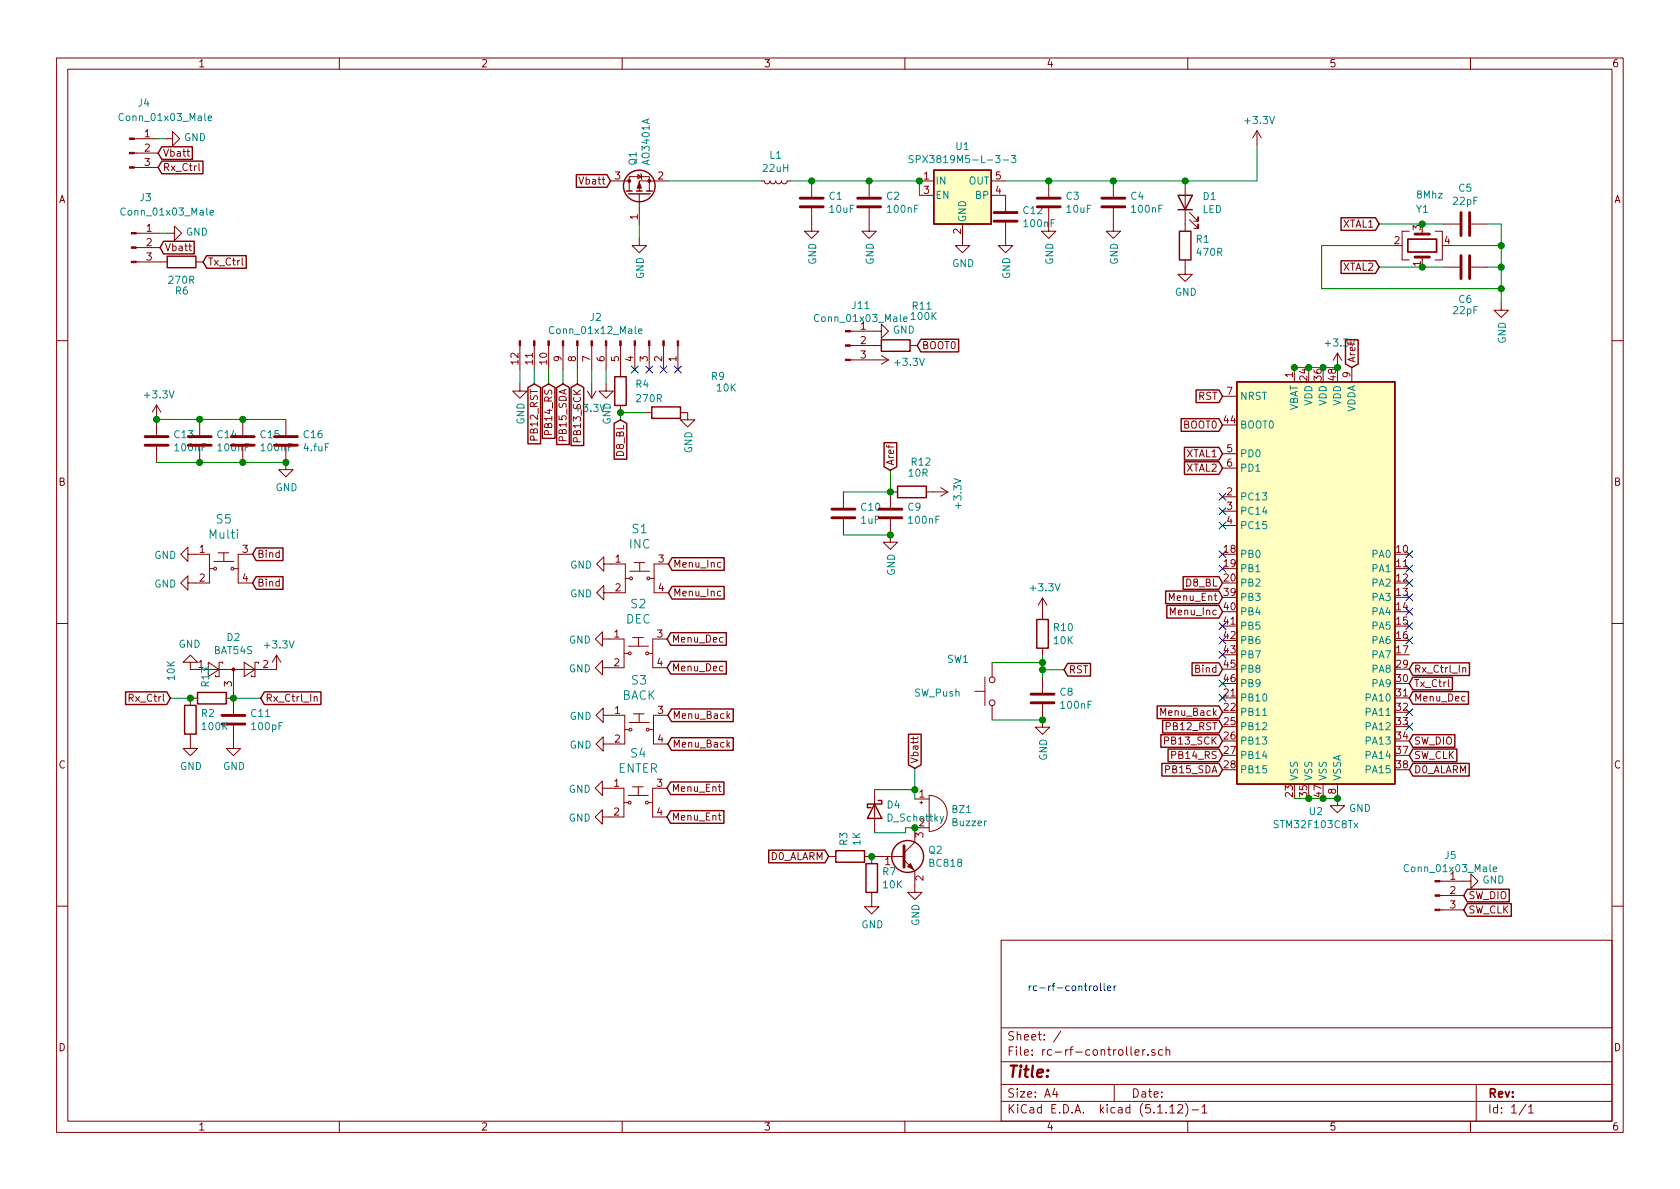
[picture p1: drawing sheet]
EESchema Schematic File Version 4
EELAYER 30 0
EELAYER END
$Descr A4 11693 8268
encoding utf-8
Sheet 1 1
Title ""
Date ""
Rev ""
Comp ""
Comment1 ""
Comment2 ""
Comment3 ""
Comment4 ""
$EndDescr
Text GLabel 9810 5349 2    50   Input ~ 0
D0_ALARM
Text GLabel 8510 5149 0    50   Input ~ 0
PB13_SCK
Text GLabel 8510 5349 0    50   Input ~ 0
PB15_SDA
$Comp
L Device:C C2
U 1 1
P 6050 1400
F 0 "C2" H 6165 1446 50  0000 L CNN
F 1 "100nF" H 6165 1355 50  0000 L CNN
F 2 "Capacitor_SMD:C_0603_1608Metric" H 6088 1250 50  0001 C CNN
F 3 "~" H 6050 1400 50  0001 C CNN
	1    6050 1400
	1    0    0    -1  
$EndComp
$Comp
L Device:C C4
U 1 1
P 7750 1400
F 0 "C4" H 7865 1446 50  0000 L CNN
F 1 "100nF" H 7865 1355 50  0000 L CNN
F 2 "Capacitor_SMD:C_0603_1608Metric" H 7788 1250 50  0001 C CNN
F 3 "~" H 7750 1400 50  0001 C CNN
	1    7750 1400
	1    0    0    -1  
$EndComp
$Comp
L Device:C C3
U 1 1
P 7300 1400
F 0 "C3" H 7415 1446 50  0000 L CNN
F 1 "10uF" H 7415 1355 50  0000 L CNN
F 2 "Capacitor_SMD:C_0805_2012Metric" H 7338 1250 50  0001 C CNN
F 3 "~" H 7300 1400 50  0001 C CNN
	1    7300 1400
	1    0    0    -1  
$EndComp
$Comp
L Device:C C1
U 1 1
P 5650 1400
F 0 "C1" H 5765 1446 50  0000 L CNN
F 1 "10uF" H 5765 1355 50  0000 L CNN
F 2 "Capacitor_SMD:C_0805_2012Metric" H 5688 1250 50  0001 C CNN
F 3 "~" H 5650 1400 50  0001 C CNN
	1    5650 1400
	1    0    0    -1  
$EndComp
Wire Wire Line
	7000 1250 7300 1250
Connection ~ 7300 1250
Wire Wire Line
	7300 1250 7750 1250
$Comp
L power:GND #PWR05
U 1 1
P 5650 1550
F 0 "#PWR05" H 5650 1300 50  0001 C CNN
F 1 "GND" V 5655 1422 50  0000 R CNN
F 2 "" H 5650 1550 50  0001 C CNN
F 3 "" H 5650 1550 50  0001 C CNN
	1    5650 1550
	1    0    0    -1  
$EndComp
$Comp
L power:GND #PWR06
U 1 1
P 6050 1550
F 0 "#PWR06" H 6050 1300 50  0001 C CNN
F 1 "GND" V 6055 1422 50  0000 R CNN
F 2 "" H 6050 1550 50  0001 C CNN
F 3 "" H 6050 1550 50  0001 C CNN
	1    6050 1550
	1    0    0    -1  
$EndComp
$Comp
L power:GND #PWR08
U 1 1
P 7300 1550
F 0 "#PWR08" H 7300 1300 50  0001 C CNN
F 1 "GND" V 7305 1422 50  0000 R CNN
F 2 "" H 7300 1550 50  0001 C CNN
F 3 "" H 7300 1550 50  0001 C CNN
	1    7300 1550
	1    0    0    -1  
$EndComp
$Comp
L power:GND #PWR09
U 1 1
P 7750 1550
F 0 "#PWR09" H 7750 1300 50  0001 C CNN
F 1 "GND" V 7755 1422 50  0000 R CNN
F 2 "" H 7750 1550 50  0001 C CNN
F 3 "" H 7750 1550 50  0001 C CNN
	1    7750 1550
	1    0    0    -1  
$EndComp
Connection ~ 7750 1250
$Comp
L Device:LED D1
U 1 1
P 8250 1400
F 0 "D1" V 8289 1282 50  0000 R CNN
F 1 "LED" V 8198 1282 50  0000 R CNN
F 2 "LED_SMD:LED_0603_1608Metric" H 8250 1400 50  0001 C CNN
F 3 "~" H 8250 1400 50  0001 C CNN
	1    8250 1400
	0    -1   -1   0   
$EndComp
$Comp
L Device:R R1
U 1 1
P 8250 1700
F 0 "R1" H 8320 1746 50  0000 L CNN
F 1 "470R" H 8320 1655 50  0000 L CNN
F 2 "Resistor_SMD:R_0603_1608Metric" V 8180 1700 50  0001 C CNN
F 3 "~" H 8250 1700 50  0001 C CNN
	1    8250 1700
	1    0    0    -1  
$EndComp
$Comp
L power:GND #PWR011
U 1 1
P 8250 1850
F 0 "#PWR011" H 8250 1600 50  0001 C CNN
F 1 "GND" H 8255 1677 50  0000 C CNN
F 2 "" H 8250 1850 50  0001 C CNN
F 3 "" H 8250 1850 50  0001 C CNN
	1    8250 1850
	1    0    0    -1  
$EndComp
$Comp
L Device:R R10
U 1 1
P 7257 4403
F 0 "R10" H 7327 4449 50  0000 L CNN
F 1 "10K" H 7327 4358 50  0000 L CNN
F 2 "Resistor_SMD:R_0603_1608Metric" V 7187 4403 50  0001 C CNN
F 3 "~" H 7257 4403 50  0001 C CNN
	1    7257 4403
	1    0    0    -1  
$EndComp
Text GLabel 8510 3149 0    50   Input ~ 0
XTAL1
Text GLabel 8510 3249 0    50   Input ~ 0
XTAL2
$Comp
L Device:C C5
U 1 1
P 10200 1550
F 0 "C5" V 9948 1550 50  0000 C CNN
F 1 "22pF" V 10039 1550 50  0000 C CNN
F 2 "Capacitor_SMD:C_0603_1608Metric" H 10238 1400 50  0001 C CNN
F 3 "~" H 10200 1550 50  0001 C CNN
	1    10200 1550
	0    1    1    0   
$EndComp
$Comp
L Device:C C6
U 1 1
P 10200 1850
F 0 "C6" V 10450 1850 50  0000 C BNN
F 1 "22pF" V 10500 1850 50  0000 C CNN
F 2 "Capacitor_SMD:C_0603_1608Metric" H 10238 1700 50  0001 C CNN
F 3 "~" H 10200 1850 50  0001 C CNN
	1    10200 1850
	0    1    1    0   
$EndComp
Wire Wire Line
	10450 1550 10450 1700
$Comp
L power:GND #PWR012
U 1 1
P 10450 2100
F 0 "#PWR012" H 10450 1850 50  0001 C CNN
F 1 "GND" V 10455 1972 50  0000 R CNN
F 2 "" H 10450 2100 50  0001 C CNN
F 3 "" H 10450 2100 50  0001 C CNN
	1    10450 2100
	1    0    0    -1  
$EndComp
Wire Wire Line
	10350 1550 10450 1550
Wire Wire Line
	10350 1850 10450 1850
Text GLabel 9600 1550 0    50   Input ~ 0
XTAL1
Text GLabel 9600 1850 0    50   Input ~ 0
XTAL2
Text Notes 7150 6900 0    50   ~ 0
rc-rf-controller
Text GLabel 8510 5049 0    50   Input ~ 0
PB12_RST
$Comp
L power:GND #PWR063
U 1 1
P 10189 6125
F 0 "#PWR063" H 10189 5875 50  0001 C CNN
F 1 "GND" V 10194 5997 50  0000 R CNN
F 2 "" H 10189 6125 50  0001 C CNN
F 3 "" H 10189 6125 50  0001 C CNN
	1    10189 6125
	0    -1   -1   0   
$EndComp
Text GLabel 8510 5249 0    50   Input ~ 0
PB14_RS
Wire Wire Line
	7750 1250 8250 1250
Connection ~ 8250 1250
Wire Wire Line
	8250 1250 8750 1250
$Comp
L power:GND #PWR010
U 1 1
P 4450 1650
F 0 "#PWR010" H 4450 1400 50  0001 C CNN
F 1 "GND" V 4455 1522 50  0000 R CNN
F 2 "" H 4450 1650 50  0001 C CNN
F 3 "" H 4450 1650 50  0001 C CNN
	1    4450 1650
	1    0    0    -1  
$EndComp
Wire Wire Line
	8750 1000 8750 1250
$Comp
L Transistor_FET:IRLML5203 Q1
U 1 1
P 4450 1350
F 0 "Q1" H 4654 1396 50  0000 L CNN
F 1 "AO3401A" H 4654 1305 50  0000 L CNN
F 2 "Package_TO_SOT_SMD:SOT-23" H 4650 1275 50  0001 L CIN
F 3 "https://www.infineon.com/dgdl/irlml5203pbf.pdf?fileId=5546d462533600a40153566868da261d" H 4450 1350 50  0001 L CNN
	1    4450 1350
	0    -1   -1   0   
$EndComp
$Comp
L Device:C C9
U 1 1
P 6198 3565
F 0 "C9" H 6313 3611 50  0000 L CNN
F 1 "100nF" H 6313 3520 50  0000 L CNN
F 2 "Capacitor_SMD:C_0603_1608Metric" H 6236 3415 50  0001 C CNN
F 3 "~" H 6198 3565 50  0001 C CNN
	1    6198 3565
	1    0    0    -1  
$EndComp
$Comp
L power:GND #PWR062
U 1 1
P 6198 3715
F 0 "#PWR062" H 6198 3465 50  0001 C CNN
F 1 "GND" V 6203 3587 50  0000 R CNN
F 2 "" H 6198 3715 50  0001 C CNN
F 3 "" H 6198 3715 50  0001 C CNN
	1    6198 3715
	1    0    0    -1  
$EndComp
Text GLabel 6198 3265 1    50   Input ~ 0
Aref
$Comp
L Device:Buzzer BZ1
U 1 1
P 6468 5653
F 0 "BZ1" H 6620 5682 50  0000 L CNN
F 1 "Buzzer" H 6620 5591 50  0000 L CNN
F 2 "OLED B:CUI_CSS-0578-SMT" V 6443 5753 50  0001 C CNN
F 3 "~" V 6443 5753 50  0001 C CNN
	1    6468 5653
	1    0    0    -1  
$EndComp
$Comp
L power:GND #PWR051
U 1 1
P 6368 6153
F 0 "#PWR051" H 6368 5903 50  0001 C CNN
F 1 "GND" V 6373 6025 50  0000 R CNN
F 2 "" H 6368 6153 50  0001 C CNN
F 3 "" H 6368 6153 50  0001 C CNN
	1    6368 6153
	1    0    0    -1  
$EndComp
Text GLabel 5768 5953 0    50   Input ~ 0
D0_ALARM
$Comp
L power:GND #PWR013
U 1 1
P 1164 1614
F 0 "#PWR013" H 1164 1364 50  0001 C CNN
F 1 "GND" V 1169 1486 50  0000 R CNN
F 2 "" H 1164 1614 50  0001 C CNN
F 3 "" H 1164 1614 50  0001 C CNN
	1    1164 1614
	0    -1   -1   0   
$EndComp
$Comp
L Connector:Conn_01x03_Male J3
U 1 1
P 914 1714
F 0 "J3" H 1014 2064 50  0000 C CNN
F 1 "Conn_01x03_Male" H 1164 1964 50  0000 C CNN
F 2 "Connector_PinHeader_2.54mm:PinHeader_1x03_P2.54mm_Vertical" H 914 1714 50  0001 C CNN
F 3 "~" H 914 1714 50  0001 C CNN
	1    914  1714
	1    0    0    -1  
$EndComp
Wire Wire Line
	1164 1614 1114 1614
Wire Wire Line
	4450 1550 4450 1650
Text GLabel 4250 1250 0    50   Input ~ 0
Vbatt
Wire Wire Line
	9600 1550 9900 1550
Wire Wire Line
	9600 1850 9900 1850
$Comp
L Device:Crystal_GND24 Y1
U 1 1
P 9900 1700
F 0 "Y1" V 10150 1650 50  0000 L CNN
F 1 "8Mhz" V 10250 1550 50  0000 L CNN
F 2 "Crystal:Crystal_SMD_3225-4Pin_3.2x2.5mm" H 9900 1700 50  0001 C CNN
F 3 "~" H 9900 1700 50  0001 C CNN
	1    9900 1700
	0    -1   -1   0   
$EndComp
Connection ~ 9900 1550
Wire Wire Line
	9900 1550 10050 1550
Connection ~ 9900 1850
Wire Wire Line
	9900 1850 10050 1850
Wire Wire Line
	10100 1700 10450 1700
Connection ~ 10450 1700
Wire Wire Line
	10450 1700 10450 1850
Wire Wire Line
	10450 1850 10450 2000
Connection ~ 10450 1850
Wire Wire Line
	9700 1700 9200 1700
Wire Wire Line
	9200 1700 9200 2000
Wire Wire Line
	9200 2000 10450 2000
Connection ~ 10450 2000
Wire Wire Line
	10450 2000 10450 2100
$Comp
L rc-rf-controller-parts:SW_Tactile_1825910-6 S1
U 1 1
P 4453 4017
F 0 "S1" H 4453 4364 60  0000 C CNN
F 1 "INC" H 4453 4258 60  0000 C CNN
F 2 "1825910-7:SW_1825910-7" H 4653 4217 60  0001 L CNN
F 3 "https://www.te.com/commerce/DocumentDelivery/DDEController?Action=srchrtrv&DocNm=1825910&DocType=Customer+Drawing&DocLang=English" H 4653 4317 60  0001 L CNN
F 4 "450-1650-ND" H 4653 4417 60  0001 L CNN "Digi-Key_PN"
F 5 "1825910-6" H 4653 4517 60  0001 L CNN "MPN"
F 6 "Switches" H 4653 4617 60  0001 L CNN "Category"
F 7 "Tactile Switches" H 4653 4717 60  0001 L CNN "Family"
F 8 "https://www.te.com/commerce/DocumentDelivery/DDEController?Action=srchrtrv&DocNm=1825910&DocType=Customer+Drawing&DocLang=English" H 4653 4817 60  0001 L CNN "DK_Datasheet_Link"
F 9 "/product-detail/en/te-connectivity-alcoswitch-switches/1825910-6/450-1650-ND/1632536" H 4653 4917 60  0001 L CNN "DK_Detail_Page"
F 10 "SWITCH TACTILE SPST-NO 0.05A 24V" H 4653 5017 60  0001 L CNN "Description"
F 11 "TE Connectivity ALCOSWITCH Switches" H 4653 5117 60  0001 L CNN "Manufacturer"
F 12 "Active" H 4653 5217 60  0001 L CNN "Status"
	1    4453 4017
	1    0    0    -1  
$EndComp
$Comp
L rc-rf-controller-parts:SW_Tactile_1825910-6 S2
U 1 1
P 4444 4539
F 0 "S2" H 4444 4886 60  0000 C CNN
F 1 "DEC" H 4444 4780 60  0000 C CNN
F 2 "1825910-7:SW_1825910-7" H 4644 4739 60  0001 L CNN
F 3 "https://www.te.com/commerce/DocumentDelivery/DDEController?Action=srchrtrv&DocNm=1825910&DocType=Customer+Drawing&DocLang=English" H 4644 4839 60  0001 L CNN
F 4 "450-1650-ND" H 4644 4939 60  0001 L CNN "Digi-Key_PN"
F 5 "1825910-6" H 4644 5039 60  0001 L CNN "MPN"
F 6 "Switches" H 4644 5139 60  0001 L CNN "Category"
F 7 "Tactile Switches" H 4644 5239 60  0001 L CNN "Family"
F 8 "https://www.te.com/commerce/DocumentDelivery/DDEController?Action=srchrtrv&DocNm=1825910&DocType=Customer+Drawing&DocLang=English" H 4644 5339 60  0001 L CNN "DK_Datasheet_Link"
F 9 "/product-detail/en/te-connectivity-alcoswitch-switches/1825910-6/450-1650-ND/1632536" H 4644 5439 60  0001 L CNN "DK_Detail_Page"
F 10 "SWITCH TACTILE SPST-NO 0.05A 24V" H 4644 5539 60  0001 L CNN "Description"
F 11 "TE Connectivity ALCOSWITCH Switches" H 4644 5639 60  0001 L CNN "Manufacturer"
F 12 "Active" H 4644 5739 60  0001 L CNN "Status"
	1    4444 4539
	1    0    0    -1  
$EndComp
$Comp
L rc-rf-controller-parts:SW_Tactile_1825910-6 S3
U 1 1
P 4449 5070
F 0 "S3" H 4449 5417 60  0000 C CNN
F 1 "BACK" H 4449 5311 60  0000 C CNN
F 2 "1825910-7:SW_1825910-7" H 4649 5270 60  0001 L CNN
F 3 "https://www.te.com/commerce/DocumentDelivery/DDEController?Action=srchrtrv&DocNm=1825910&DocType=Customer+Drawing&DocLang=English" H 4649 5370 60  0001 L CNN
F 4 "450-1650-ND" H 4649 5470 60  0001 L CNN "Digi-Key_PN"
F 5 "1825910-6" H 4649 5570 60  0001 L CNN "MPN"
F 6 "Switches" H 4649 5670 60  0001 L CNN "Category"
F 7 "Tactile Switches" H 4649 5770 60  0001 L CNN "Family"
F 8 "https://www.te.com/commerce/DocumentDelivery/DDEController?Action=srchrtrv&DocNm=1825910&DocType=Customer+Drawing&DocLang=English" H 4649 5870 60  0001 L CNN "DK_Datasheet_Link"
F 9 "/product-detail/en/te-connectivity-alcoswitch-switches/1825910-6/450-1650-ND/1632536" H 4649 5970 60  0001 L CNN "DK_Detail_Page"
F 10 "SWITCH TACTILE SPST-NO 0.05A 24V" H 4649 6070 60  0001 L CNN "Description"
F 11 "TE Connectivity ALCOSWITCH Switches" H 4649 6170 60  0001 L CNN "Manufacturer"
F 12 "Active" H 4649 6270 60  0001 L CNN "Status"
	1    4449 5070
	1    0    0    -1  
$EndComp
$Comp
L rc-rf-controller-parts:SW_Tactile_1825910-6 S4
U 1 1
P 4443 5578
F 0 "S4" H 4443 5925 60  0000 C CNN
F 1 "ENTER" H 4443 5819 60  0000 C CNN
F 2 "1825910-7:SW_1825910-7" H 4643 5778 60  0001 L CNN
F 3 "https://www.te.com/commerce/DocumentDelivery/DDEController?Action=srchrtrv&DocNm=1825910&DocType=Customer+Drawing&DocLang=English" H 4643 5878 60  0001 L CNN
F 4 "450-1650-ND" H 4643 5978 60  0001 L CNN "Digi-Key_PN"
F 5 "1825910-6" H 4643 6078 60  0001 L CNN "MPN"
F 6 "Switches" H 4643 6178 60  0001 L CNN "Category"
F 7 "Tactile Switches" H 4643 6278 60  0001 L CNN "Family"
F 8 "https://www.te.com/commerce/DocumentDelivery/DDEController?Action=srchrtrv&DocNm=1825910&DocType=Customer+Drawing&DocLang=English" H 4643 6378 60  0001 L CNN "DK_Datasheet_Link"
F 9 "/product-detail/en/te-connectivity-alcoswitch-switches/1825910-6/450-1650-ND/1632536" H 4643 6478 60  0001 L CNN "DK_Detail_Page"
F 10 "SWITCH TACTILE SPST-NO 0.05A 24V" H 4643 6578 60  0001 L CNN "Description"
F 11 "TE Connectivity ALCOSWITCH Switches" H 4643 6678 60  0001 L CNN "Manufacturer"
F 12 "Active" H 4643 6778 60  0001 L CNN "Status"
	1    4443 5578
	1    0    0    -1  
$EndComp
$Comp
L Device:L_Small L1
U 1 1
P 5400 1250
F 0 "L1" V 5219 1250 50  0000 C CNN
F 1 "22uH" V 5310 1250 50  0000 C CNN
F 2 "OLED B:Inductor_6060_MK" H 5400 1250 50  0001 C CNN
F 3 "~" H 5400 1250 50  0001 C CNN
	1    5400 1250
	0    1    1    0   
$EndComp
$Comp
L Device:R R4
U 1 1
P 4319 2713
F 0 "R4" H 4419 2763 50  0000 L CNN
F 1 "270R" H 4419 2663 50  0000 L CNN
F 2 "Resistor_SMD:R_0603_1608Metric" V 4249 2713 50  0001 C CNN
F 3 "~" H 4319 2713 50  0001 C CNN
	1    4319 2713
	1    0    0    -1  
$EndComp
$Comp
L power:GND #PWR020
U 1 1
P 4219 2663
F 0 "#PWR020" H 4219 2413 50  0001 C CNN
F 1 "GND" V 4224 2535 50  0000 R CNN
F 2 "" H 4219 2663 50  0001 C CNN
F 3 "" H 4219 2663 50  0001 C CNN
	1    4219 2663
	1    0    0    -1  
$EndComp
Text GLabel 4319 2913 3    50   Input ~ 0
D8_BL
Wire Wire Line
	4319 2863 4319 2913
$Comp
L power:GND #PWR018
U 1 1
P 3619 2663
F 0 "#PWR018" H 3619 2413 50  0001 C CNN
F 1 "GND" V 3624 2535 50  0000 R CNN
F 2 "" H 3619 2663 50  0001 C CNN
F 3 "" H 3619 2663 50  0001 C CNN
	1    3619 2663
	1    0    0    -1  
$EndComp
Wire Wire Line
	4219 2563 4219 2663
Wire Wire Line
	4119 2563 4119 2663
Wire Wire Line
	3919 2563 3919 2663
Wire Wire Line
	4019 2563 4019 2663
Wire Wire Line
	3819 2563 3819 2663
Wire Wire Line
	3719 2563 3719 2663
Wire Wire Line
	3619 2563 3619 2663
Wire Wire Line
	5650 1250 5500 1250
Connection ~ 5650 1250
$Comp
L Transistor_BJT:BC818 Q2
U 1 1
P 6268 5953
F 0 "Q2" H 6459 5999 50  0000 L CNN
F 1 "BC818" H 6459 5908 50  0000 L CNN
F 2 "Package_TO_SOT_SMD:SOT-23" H 6468 5878 50  0001 L CIN
F 3 "https://www.fairchildsemi.com/datasheets/BC/BC818.pdf" H 6268 5953 50  0001 L CNN
	1    6268 5953
	1    0    0    -1  
$EndComp
Text GLabel 6368 5340 1    50   Input ~ 0
Vbatt
Wire Wire Line
	6198 3265 6198 3415
Text GLabel 1758 4049 2    50   Input ~ 0
Bind
$Comp
L power:GND #PWR0108
U 1 1
P 1358 3849
F 0 "#PWR0108" H 1358 3599 50  0001 C CNN
F 1 "GND" V 1363 3721 50  0000 R CNN
F 2 "" H 1358 3849 50  0001 C CNN
F 3 "" H 1358 3849 50  0001 C CNN
	1    1358 3849
	0    1    1    0   
$EndComp
Text GLabel 1114 1714 2    50   Input ~ 0
Vbatt
Text GLabel 4653 4117 2    50   Input ~ 0
Menu_Inc
Text GLabel 4644 4639 2    50   Input ~ 0
Menu_Dec
Text GLabel 4649 5170 2    50   Input ~ 0
Menu_Back
Text GLabel 4643 5678 2    50   Input ~ 0
Menu_Ent
Text GLabel 8510 4249 0    50   Input ~ 0
Menu_Inc
Text GLabel 9810 4849 2    50   Input ~ 0
Menu_Dec
Text GLabel 8510 4949 0    50   Input ~ 0
Menu_Back
Text GLabel 8510 4149 0    50   Input ~ 0
Menu_Ent
Text GLabel 8510 4049 0    50   Input ~ 0
D8_BL
$Comp
L power:GND #PWR0103
U 1 1
P 1358 4049
F 0 "#PWR0103" H 1358 3799 50  0001 C CNN
F 1 "GND" V 1363 3921 50  0000 R CNN
F 2 "" H 1358 4049 50  0001 C CNN
F 3 "" H 1358 4049 50  0001 C CNN
	1    1358 4049
	0    1    1    0   
$EndComp
$Comp
L power:GND #PWR0104
U 1 1
P 4253 3917
F 0 "#PWR0104" H 4253 3667 50  0001 C CNN
F 1 "GND" V 4258 3789 50  0000 R CNN
F 2 "" H 4253 3917 50  0001 C CNN
F 3 "" H 4253 3917 50  0001 C CNN
	1    4253 3917
	0    1    1    0   
$EndComp
$Comp
L power:GND #PWR0105
U 1 1
P 4244 4439
F 0 "#PWR0105" H 4244 4189 50  0001 C CNN
F 1 "GND" V 4249 4311 50  0000 R CNN
F 2 "" H 4244 4439 50  0001 C CNN
F 3 "" H 4244 4439 50  0001 C CNN
	1    4244 4439
	0    1    1    0   
$EndComp
$Comp
L power:GND #PWR0106
U 1 1
P 4249 4970
F 0 "#PWR0106" H 4249 4720 50  0001 C CNN
F 1 "GND" V 4254 4842 50  0000 R CNN
F 2 "" H 4249 4970 50  0001 C CNN
F 3 "" H 4249 4970 50  0001 C CNN
	1    4249 4970
	0    1    1    0   
$EndComp
$Comp
L power:GND #PWR0107
U 1 1
P 4243 5478
F 0 "#PWR0107" H 4243 5228 50  0001 C CNN
F 1 "GND" V 4248 5350 50  0000 R CNN
F 2 "" H 4243 5478 50  0001 C CNN
F 3 "" H 4243 5478 50  0001 C CNN
	1    4243 5478
	0    1    1    0   
$EndComp
$Comp
L Connector:Conn_01x03_Male J11
U 1 1
P 5885 2396
F 0 "J11" H 5993 2677 50  0000 C CNN
F 1 "Conn_01x03_Male" H 5992 2587 50  0000 C CNN
F 2 "Jumper:SolderJumper-3_P1.3mm_Open_Pad1.0x1.5mm" H 5885 2396 50  0001 C CNN
F 3 "~" H 5885 2396 50  0001 C CNN
	1    5885 2396
	1    0    0    -1  
$EndComp
Text GLabel 6385 2396 2    50   Input ~ 0
BOOT0
Text GLabel 8510 2949 0    50   Input ~ 0
BOOT0
$Comp
L Device:R R11
U 1 1
P 6235 2396
F 0 "R11" V 5958 2579 50  0000 C CNN
F 1 "100K" V 6030 2591 50  0000 C CNN
F 2 "Resistor_SMD:R_0603_1608Metric" V 6165 2396 50  0001 C CNN
F 3 "~" H 6235 2396 50  0001 C CNN
	1    6235 2396
	0    1    1    0   
$EndComp
$Comp
L power:GND #PWR0114
U 1 1
P 6085 2296
F 0 "#PWR0114" H 6085 2046 50  0001 C CNN
F 1 "GND" V 6090 2168 50  0000 R CNN
F 2 "" H 6085 2296 50  0001 C CNN
F 3 "" H 6085 2296 50  0001 C CNN
	1    6085 2296
	0    -1   -1   0   
$EndComp
$Comp
L power:+3.3V #PWR0116
U 1 1
P 6085 2496
F 0 "#PWR0116" H 6085 2346 50  0001 C CNN
F 1 "+3.3V" V 6100 2624 50  0000 L CNN
F 2 "" H 6085 2496 50  0001 C CNN
F 3 "" H 6085 2496 50  0001 C CNN
	1    6085 2496
	0    1    1    0   
$EndComp
Text GLabel 8510 2749 0    50   Input ~ 0
RST
$Comp
L Switch:SW_Push SW1
U 1 1
P 6906 4803
F 0 "SW1" V 7126 5119 50  0000 R CNN
F 1 "SW_Push" V 6891 5348 50  0000 R CNN
F 2 "Button_Switch_SMD:SW_SPST_B3U-1000P" H 6906 5003 50  0001 C CNN
F 3 "~" H 6906 5003 50  0001 C CNN
	1    6906 4803
	0    -1   -1   0   
$EndComp
$Comp
L power:GND #PWR0117
U 1 1
P 9310 5549
F 0 "#PWR0117" H 9310 5299 50  0001 C CNN
F 1 "GND" H 9467 5482 50  0000 C CNN
F 2 "" H 9310 5549 50  0001 C CNN
F 3 "" H 9310 5549 50  0001 C CNN
	1    9310 5549
	1    0    0    -1  
$EndComp
$Comp
L power:+3.3V #PWR0120
U 1 1
P 7257 4253
F 0 "#PWR0120" H 7257 4103 50  0001 C CNN
F 1 "+3.3V" H 7272 4426 50  0000 C CNN
F 2 "" H 7257 4253 50  0001 C CNN
F 3 "" H 7257 4253 50  0001 C CNN
	1    7257 4253
	1    0    0    -1  
$EndComp
$Comp
L power:+3.3V #PWR0127
U 1 1
P 8750 1000
F 0 "#PWR0127" H 8750 850 50  0001 C CNN
F 1 "+3.3V" H 8765 1173 50  0000 C CNN
F 2 "" H 8750 1000 50  0001 C CNN
F 3 "" H 8750 1000 50  0001 C CNN
	1    8750 1000
	1    0    0    -1  
$EndComp
$Comp
L power:+3.3V #PWR0128
U 1 1
P 4119 2663
F 0 "#PWR0128" H 4119 2513 50  0001 C CNN
F 1 "+3.3V" H 4134 2836 50  0000 C CNN
F 2 "" H 4119 2663 50  0001 C CNN
F 3 "" H 4119 2663 50  0001 C CNN
	1    4119 2663
	-1   0    0    1   
$EndComp
Text GLabel 10189 6325 2    50   Input ~ 0
SW_CLK
Text GLabel 10189 6225 2    50   Input ~ 0
SW_DIO
Text GLabel 9810 5249 2    50   Input ~ 0
SW_CLK
Text GLabel 9810 5149 2    50   Input ~ 0
SW_DIO
$Comp
L power:GND #PWR0131
U 1 1
P 1151 956
F 0 "#PWR0131" H 1151 706 50  0001 C CNN
F 1 "GND" V 1156 828 50  0000 R CNN
F 2 "" H 1151 956 50  0001 C CNN
F 3 "" H 1151 956 50  0001 C CNN
	1    1151 956 
	0    -1   -1   0   
$EndComp
$Comp
L Connector:Conn_01x03_Male J4
U 1 1
P 901 1056
F 0 "J4" H 1001 1406 50  0000 C CNN
F 1 "Conn_01x03_Male" H 1151 1306 50  0000 C CNN
F 2 "Connector_PinHeader_2.54mm:PinHeader_1x03_P2.54mm_Vertical" H 901 1056 50  0001 C CNN
F 3 "~" H 901 1056 50  0001 C CNN
	1    901  1056
	1    0    0    -1  
$EndComp
Wire Wire Line
	1151 956  1101 956 
$Comp
L Device:R R6
U 1 1
P 1264 1814
F 0 "R6" V 1464 1764 50  0000 L CNN
F 1 "270R" V 1389 1714 50  0000 L CNN
F 2 "Resistor_SMD:R_0603_1608Metric" V 1194 1814 50  0001 C CNN
F 3 "~" H 1264 1814 50  0001 C CNN
	1    1264 1814
	0    1    1    0   
$EndComp
Text GLabel 1101 1056 2    50   Input ~ 0
Vbatt
Text GLabel 1414 1814 2    50   Input ~ 0
Tx_Ctrl
Wire Wire Line
	4319 2863 4487 2863
Connection ~ 4319 2863
$Comp
L Device:R R9
U 1 1
P 4637 2863
F 0 "R9" V 4886 2450 50  0000 L CNN
F 1 "10K" V 4806 2368 50  0000 L CNN
F 2 "Resistor_SMD:R_0603_1608Metric" V 4567 2863 50  0001 C CNN
F 3 "~" H 4637 2863 50  0001 C CNN
	1    4637 2863
	0    -1   -1   0   
$EndComp
$Comp
L power:GND #PWR0132
U 1 1
P 4787 2863
F 0 "#PWR0132" H 4787 2613 50  0001 C CNN
F 1 "GND" V 4792 2735 50  0000 R CNN
F 2 "" H 4787 2863 50  0001 C CNN
F 3 "" H 4787 2863 50  0001 C CNN
	1    4787 2863
	1    0    0    -1  
$EndComp
$Comp
L Device:C C10
U 1 1
P 5871 3565
F 0 "C10" H 5986 3611 50  0000 L CNN
F 1 "1uF" H 5986 3520 50  0000 L CNN
F 2 "Capacitor_SMD:C_0603_1608Metric" H 5909 3415 50  0001 C CNN
F 3 "~" H 5871 3565 50  0001 C CNN
	1    5871 3565
	1    0    0    -1  
$EndComp
Wire Wire Line
	6198 3415 5871 3415
Wire Wire Line
	5871 3715 6198 3715
$Comp
L Device:R R12
U 1 1
P 6348 3415
F 0 "R12" V 6138 3403 50  0000 L CNN
F 1 "10R" V 6215 3383 50  0000 L CNN
F 2 "Resistor_SMD:R_0603_1608Metric" V 6278 3415 50  0001 C CNN
F 3 "~" H 6348 3415 50  0001 C CNN
	1    6348 3415
	0    1    1    0   
$EndComp
$Comp
L power:+3.3V #PWR0133
U 1 1
P 6498 3415
F 0 "#PWR0133" H 6498 3265 50  0001 C CNN
F 1 "+3.3V" H 6513 3588 50  0000 C CNN
F 2 "" H 6498 3415 50  0001 C CNN
F 3 "" H 6498 3415 50  0001 C CNN
	1    6498 3415
	0    1    1    0   
$EndComp
Text GLabel 9410 2549 1    50   Input ~ 0
Aref
Text GLabel 9810 4749 2    50   Input ~ 0
Tx_Ctrl
Text GLabel 9810 4649 2    50   Input ~ 0
Rx_Ctrl_In
Text GLabel 4644 4439 2    50   Input ~ 0
Menu_Dec
Text GLabel 4649 4970 2    50   Input ~ 0
Menu_Back
Text GLabel 4643 5478 2    50   Input ~ 0
Menu_Ent
$Comp
L power:GND #PWR0111
U 1 1
P 4244 4639
F 0 "#PWR0111" H 4244 4389 50  0001 C CNN
F 1 "GND" V 4249 4511 50  0000 R CNN
F 2 "" H 4244 4639 50  0001 C CNN
F 3 "" H 4244 4639 50  0001 C CNN
	1    4244 4639
	0    1    1    0   
$EndComp
$Comp
L power:GND #PWR0112
U 1 1
P 4249 5170
F 0 "#PWR0112" H 4249 4920 50  0001 C CNN
F 1 "GND" V 4254 5042 50  0000 R CNN
F 2 "" H 4249 5170 50  0001 C CNN
F 3 "" H 4249 5170 50  0001 C CNN
	1    4249 5170
	0    1    1    0   
$EndComp
$Comp
L power:GND #PWR0115
U 1 1
P 4243 5678
F 0 "#PWR0115" H 4243 5428 50  0001 C CNN
F 1 "GND" V 4248 5550 50  0000 R CNN
F 2 "" H 4243 5678 50  0001 C CNN
F 3 "" H 4243 5678 50  0001 C CNN
	1    4243 5678
	0    1    1    0   
$EndComp
$Comp
L Device:D_Schottky D4
U 1 1
P 6088 5638
F 0 "D4" V 6042 5718 50  0000 L CNN
F 1 "D_Schottky" V 6133 5718 50  0000 L CNN
F 2 "Diode_SMD:D_SOD-323" H 6088 5638 50  0001 C CNN
F 3 "~" H 6088 5638 50  0001 C CNN
	1    6088 5638
	0    1    1    0   
$EndComp
$Comp
L Device:R R2
U 1 1
P 1325 5001
F 0 "R2" H 1395 5047 50  0000 L CNN
F 1 "100K" H 1395 4956 50  0000 L CNN
F 2 "Resistor_SMD:R_0603_1608Metric" V 1255 5001 50  0001 C CNN
F 3 "~" H 1325 5001 50  0001 C CNN
	1    1325 5001
	1    0    0    -1  
$EndComp
$Comp
L Device:C C11
U 1 1
P 1625 5001
F 0 "C11" H 1740 5047 50  0000 L CNN
F 1 "100pF" H 1740 4956 50  0000 L CNN
F 2 "Capacitor_SMD:C_0603_1608Metric" H 1663 4851 50  0001 C CNN
F 3 "~" H 1625 5001 50  0001 C CNN
	1    1625 5001
	1    0    0    -1  
$EndComp
$Comp
L power:GND #PWR0119
U 1 1
P 1625 5151
F 0 "#PWR0119" H 1625 4901 50  0001 C CNN
F 1 "GND" H 1630 4978 50  0000 C CNN
F 2 "" H 1625 5151 50  0001 C CNN
F 3 "" H 1625 5151 50  0001 C CNN
	1    1625 5151
	1    0    0    -1  
$EndComp
$Comp
L power:GND #PWR0121
U 1 1
P 1325 5151
F 0 "#PWR0121" H 1325 4901 50  0001 C CNN
F 1 "GND" H 1330 4978 50  0000 C CNN
F 2 "" H 1325 5151 50  0001 C CNN
F 3 "" H 1325 5151 50  0001 C CNN
	1    1325 5151
	1    0    0    -1  
$EndComp
Wire Wire Line
	1325 4851 1186 4851
Connection ~ 1325 4851
Text GLabel 1186 4851 0    50   Input ~ 0
Rx_Ctrl
Text GLabel 1815 4851 2    50   Input ~ 0
Rx_Ctrl_In
Connection ~ 1625 4851
$Comp
L power:GND #PWR0122
U 1 1
P 1325 4651
F 0 "#PWR0122" H 1325 4401 50  0001 C CNN
F 1 "GND" H 1330 4478 50  0000 C CNN
F 2 "" H 1325 4651 50  0001 C CNN
F 3 "" H 1325 4651 50  0001 C CNN
	1    1325 4651
	-1   0    0    1   
$EndComp
Wire Wire Line
	1625 4851 1815 4851
$Comp
L power:GND #PWR0101
U 1 1
P 4253 4117
F 0 "#PWR0101" H 4253 3867 50  0001 C CNN
F 1 "GND" V 4258 3989 50  0000 R CNN
F 2 "" H 4253 4117 50  0001 C CNN
F 3 "" H 4253 4117 50  0001 C CNN
	1    4253 4117
	0    1    1    0   
$EndComp
Text GLabel 4653 3917 2    50   Input ~ 0
Menu_Inc
$Comp
L Regulator_Linear:SPX3819M5-L-3-3 U1
U 1 1
P 6700 1350
F 0 "U1" H 6700 1692 50  0000 C CNN
F 1 "SPX3819M5-L-3-3" H 6700 1601 50  0000 C CNN
F 2 "Package_TO_SOT_SMD:SOT-23-5" H 6700 1675 50  0001 C CNN
F 3 "https://www.exar.com/content/document.ashx?id=22106&languageid=1033&type=Datasheet&partnumber=SPX3819&filename=SPX3819.pdf&part=SPX3819" H 6700 1350 50  0001 C CNN
	1    6700 1350
	1    0    0    -1  
$EndComp
$Comp
L Device:C C12
U 1 1
P 7000 1500
F 0 "C12" H 7115 1546 50  0000 L CNN
F 1 "100nF" H 7115 1455 50  0000 L CNN
F 2 "Capacitor_SMD:C_0603_1608Metric" H 7038 1350 50  0001 C CNN
F 3 "~" H 7000 1500 50  0001 C CNN
	1    7000 1500
	1    0    0    -1  
$EndComp
$Comp
L power:GND #PWR0124
U 1 1
P 7000 1650
F 0 "#PWR0124" H 7000 1400 50  0001 C CNN
F 1 "GND" V 7005 1522 50  0000 R CNN
F 2 "" H 7000 1650 50  0001 C CNN
F 3 "" H 7000 1650 50  0001 C CNN
	1    7000 1650
	1    0    0    -1  
$EndComp
$Comp
L Connector:Conn_01x12_Male J2
U 1 1
P 4219 2363
F 0 "J2" V 4054 2291 50  0000 C CNN
F 1 "Conn_01x12_Male" V 4145 2291 50  0000 C CNN
F 2 "Connector_PinHeader_2.54mm:PinHeader_1x12_P2.54mm_Vertical" H 4219 2363 50  0001 C CNN
F 3 "~" H 4219 2363 50  0001 C CNN
	1    4219 2363
	0    1    1    0   
$EndComp
$Comp
L power:GND #PWR0125
U 1 1
P 6700 1650
F 0 "#PWR0125" H 6700 1400 50  0001 C CNN
F 1 "GND" H 6705 1477 50  0000 C CNN
F 2 "" H 6700 1650 50  0001 C CNN
F 3 "" H 6700 1650 50  0001 C CNN
	1    6700 1650
	1    0    0    -1  
$EndComp
$Comp
L Device:R R13
U 1 1
P 1475 4851
F 0 "R13" H 1545 4897 50  0000 L CNN
F 1 "10K" H 1590 5136 50  0000 L CNN
F 2 "Resistor_SMD:R_0603_1608Metric" V 1405 4851 50  0001 C CNN
F 3 "~" H 1475 4851 50  0001 C CNN
	1    1475 4851
	0    -1   -1   0   
$EndComp
Connection ~ 7257 4653
Wire Wire Line
	7407 4653 7257 4653
$Comp
L power:GND #PWR044
U 1 1
P 7257 5003
F 0 "#PWR044" H 7257 4753 50  0001 C CNN
F 1 "GND" V 7262 4875 50  0000 R CNN
F 2 "" H 7257 5003 50  0001 C CNN
F 3 "" H 7257 5003 50  0001 C CNN
	1    7257 5003
	1    0    0    -1  
$EndComp
Wire Wire Line
	7257 4653 7257 4703
$Comp
L Device:C C8
U 1 1
P 7257 4853
F 0 "C8" H 7372 4899 50  0000 L CNN
F 1 "100nF" H 7372 4808 50  0000 L CNN
F 2 "Capacitor_SMD:C_0603_1608Metric" H 7295 4703 50  0001 C CNN
F 3 "~" H 7257 4853 50  0001 C CNN
	1    7257 4853
	1    0    0    -1  
$EndComp
Wire Wire Line
	7257 5003 6906 5003
Connection ~ 7257 5003
Wire Wire Line
	6906 4603 7257 4603
Wire Wire Line
	7257 4553 7257 4603
Connection ~ 7257 4603
Wire Wire Line
	7257 4603 7257 4653
$Comp
L power:+3.3V #PWR0123
U 1 1
P 1925 4651
F 0 "#PWR0123" H 1925 4501 50  0001 C CNN
F 1 "+3.3V" H 1940 4824 50  0000 C CNN
F 2 "" H 1925 4651 50  0001 C CNN
F 3 "" H 1925 4651 50  0001 C CNN
	1    1925 4651
	1    0    0    -1  
$EndComp
$Comp
L Diode:BAT54S D2
U 1 1
P 1625 4651
F 0 "D2" H 1625 4876 50  0000 C CNN
F 1 "BAT54S" H 1625 4785 50  0000 C CNN
F 2 "Package_TO_SOT_SMD:SOT-23" H 1700 4776 50  0001 L CNN
F 3 "https://www.diodes.com/assets/Datasheets/ds11005.pdf" H 1505 4651 50  0001 C CNN
	1    1625 4651
	1    0    0    -1  
$EndComp
Connection ~ 6198 3415
Connection ~ 6198 3715
$Comp
L Connector:Conn_01x03_Male J5
U 1 1
P 9989 6225
F 0 "J5" H 10097 6506 50  0000 C CNN
F 1 "Conn_01x03_Male" H 10097 6415 50  0000 C CNN
F 2 "Connector_PinHeader_2.54mm:PinHeader_1x03_P2.54mm_Vertical" H 9989 6225 50  0001 C CNN
F 3 "~" H 9989 6225 50  0001 C CNN
	1    9989 6225
	1    0    0    -1  
$EndComp
$Comp
L Device:C C13
U 1 1
P 1090 3060
F 0 "C13" H 1205 3106 50  0000 L CNN
F 1 "100nF" H 1205 3015 50  0000 L CNN
F 2 "Capacitor_SMD:C_0603_1608Metric" H 1128 2910 50  0001 C CNN
F 3 "~" H 1090 3060 50  0001 C CNN
	1    1090 3060
	1    0    0    -1  
$EndComp
$Comp
L Device:C C14
U 1 1
P 1390 3060
F 0 "C14" H 1505 3106 50  0000 L CNN
F 1 "100nF" H 1505 3015 50  0000 L CNN
F 2 "Capacitor_SMD:C_0603_1608Metric" H 1428 2910 50  0001 C CNN
F 3 "~" H 1390 3060 50  0001 C CNN
	1    1390 3060
	1    0    0    -1  
$EndComp
$Comp
L Device:C C15
U 1 1
P 1690 3060
F 0 "C15" H 1805 3106 50  0000 L CNN
F 1 "100nF" H 1805 3015 50  0000 L CNN
F 2 "Capacitor_SMD:C_0603_1608Metric" H 1728 2910 50  0001 C CNN
F 3 "~" H 1690 3060 50  0001 C CNN
	1    1690 3060
	1    0    0    -1  
$EndComp
$Comp
L Device:C C16
U 1 1
P 1990 3060
F 0 "C16" H 2105 3106 50  0000 L CNN
F 1 "4.fuF" H 2105 3015 50  0000 L CNN
F 2 "Capacitor_SMD:C_0603_1608Metric" H 2028 2910 50  0001 C CNN
F 3 "~" H 1990 3060 50  0001 C CNN
	1    1990 3060
	1    0    0    -1  
$EndComp
Wire Wire Line
	1090 2910 1390 2910
Connection ~ 1390 2910
Wire Wire Line
	1390 2910 1690 2910
Connection ~ 1690 2910
Wire Wire Line
	1690 2910 1990 2910
Wire Wire Line
	1090 3210 1390 3210
Connection ~ 1390 3210
Wire Wire Line
	1390 3210 1690 3210
Connection ~ 1690 3210
Wire Wire Line
	1690 3210 1990 3210
$Comp
L power:GND #PWR0126
U 1 1
P 1990 3210
F 0 "#PWR0126" H 1990 2960 50  0001 C CNN
F 1 "GND" H 1995 3037 50  0000 C CNN
F 2 "" H 1990 3210 50  0001 C CNN
F 3 "" H 1990 3210 50  0001 C CNN
	1    1990 3210
	1    0    0    -1  
$EndComp
Connection ~ 1990 3210
$Comp
L power:+3.3V #PWR0129
U 1 1
P 1090 2910
F 0 "#PWR0129" H 1090 2760 50  0001 C CNN
F 1 "+3.3V" H 1105 3083 50  0000 C CNN
F 2 "" H 1090 2910 50  0001 C CNN
F 3 "" H 1090 2910 50  0001 C CNN
	1    1090 2910
	1    0    0    -1  
$EndComp
Connection ~ 1090 2910
$Comp
L power:+3.3V #PWR0134
U 1 1
P 9310 2549
F 0 "#PWR0134" H 9310 2399 50  0001 C CNN
F 1 "+3.3V" H 9325 2722 50  0000 C CNN
F 2 "" H 9310 2549 50  0001 C CNN
F 3 "" H 9310 2549 50  0001 C CNN
	1    9310 2549
	1    0    0    -1  
$EndComp
$Comp
L rc-rf-controller-parts:SW_Tactile_1825910-6 S5
U 1 1
P 1558 3949
F 0 "S5" H 1558 4296 60  0000 C CNN
F 1 "Multi" H 1558 4190 60  0000 C CNN
F 2 "1825910-7:SW_1825910-7" H 1758 4149 60  0001 L CNN
F 3 "https://www.te.com/commerce/DocumentDelivery/DDEController?Action=srchrtrv&DocNm=1825910&DocType=Customer+Drawing&DocLang=English" H 1758 4249 60  0001 L CNN
F 4 "450-1650-ND" H 1758 4349 60  0001 L CNN "Digi-Key_PN"
F 5 "1825910-6" H 1758 4449 60  0001 L CNN "MPN"
F 6 "Switches" H 1758 4549 60  0001 L CNN "Category"
F 7 "Tactile Switches" H 1758 4649 60  0001 L CNN "Family"
F 8 "https://www.te.com/commerce/DocumentDelivery/DDEController?Action=srchrtrv&DocNm=1825910&DocType=Customer+Drawing&DocLang=English" H 1758 4749 60  0001 L CNN "DK_Datasheet_Link"
F 9 "/product-detail/en/te-connectivity-alcoswitch-switches/1825910-6/450-1650-ND/1632536" H 1758 4849 60  0001 L CNN "DK_Detail_Page"
F 10 "SWITCH TACTILE SPST-NO 0.05A 24V" H 1758 4949 60  0001 L CNN "Description"
F 11 "TE Connectivity ALCOSWITCH Switches" H 1758 5049 60  0001 L CNN "Manufacturer"
F 12 "Active" H 1758 5149 60  0001 L CNN "Status"
	1    1558 3949
	1    0    0    -1  
$EndComp
Text GLabel 1758 3849 2    50   Input ~ 0
Bind
Wire Wire Line
	5650 1250 6050 1250
Text GLabel 4019 2663 3    50   Input ~ 0
PB13_SCK
Text GLabel 3919 2663 3    50   Input ~ 0
PB15_SDA
Text GLabel 3719 2663 3    50   Input ~ 0
PB12_RST
Text GLabel 3819 2663 3    50   Input ~ 0
PB14_RS
$Comp
L Device:R R7
U 1 1
P 6068 6103
F 0 "R7" H 6138 6149 50  0000 L CNN
F 1 "10K" H 6138 6058 50  0000 L CNN
F 2 "Resistor_SMD:R_0603_1608Metric" V 5998 6103 50  0001 C CNN
F 3 "~" H 6068 6103 50  0001 C CNN
	1    6068 6103
	1    0    0    -1  
$EndComp
$Comp
L Device:R R3
U 1 1
P 5918 5953
F 0 "R3" H 5988 5999 50  0000 L CNN
F 1 "1K" H 5988 5908 50  0000 L CNN
F 2 "Resistor_SMD:R_0603_1608Metric" V 5848 5953 50  0001 C CNN
F 3 "~" H 5918 5953 50  0001 C CNN
	1    5918 5953
	0    -1   -1   0   
$EndComp
Connection ~ 6068 5953
$Comp
L power:GND #PWR0102
U 1 1
P 6068 6253
F 0 "#PWR0102" H 6068 6003 50  0001 C CNN
F 1 "GND" H 6073 6080 50  0000 C CNN
F 2 "" H 6068 6253 50  0001 C CNN
F 3 "" H 6068 6253 50  0001 C CNN
	1    6068 6253
	1    0    0    -1  
$EndComp
Text GLabel 7407 4653 2    50   Input ~ 0
RST
Wire Wire Line
	6088 5788 6304 5788
Wire Wire Line
	6304 5788 6304 5753
Wire Wire Line
	6304 5753 6368 5753
Connection ~ 6368 5753
Wire Wire Line
	6368 5753 6369 5753
Wire Wire Line
	6088 5488 6368 5488
Wire Wire Line
	6368 5486 6368 5488
Connection ~ 6368 5488
Wire Wire Line
	6368 5488 6368 5553
Wire Wire Line
	6368 5489 6368 5488
Wire Wire Line
	6368 5488 6368 5340
NoConn ~ 8510 3849
NoConn ~ 8510 3949
NoConn ~ 9810 3849
NoConn ~ 9810 3949
NoConn ~ 9810 4049
NoConn ~ 9810 4149
NoConn ~ 9810 4249
NoConn ~ 9810 4349
NoConn ~ 9810 4449
NoConn ~ 9810 5049
NoConn ~ 9810 4949
NoConn ~ 4419 2563
NoConn ~ 4519 2563
NoConn ~ 4619 2563
NoConn ~ 4719 2563
NoConn ~ 8510 4349
NoConn ~ 8510 4749
NoConn ~ 8510 4849
NoConn ~ 8510 4549
Connection ~ 9310 5549
Wire Wire Line
	9210 5549 9310 5549
Connection ~ 9210 5549
Wire Wire Line
	9110 5549 9210 5549
Wire Wire Line
	9010 5549 9110 5549
Connection ~ 9110 5549
Connection ~ 9310 2549
Wire Wire Line
	9210 2549 9310 2549
Connection ~ 9210 2549
Wire Wire Line
	9110 2549 9210 2549
Connection ~ 9110 2549
Wire Wire Line
	9010 2549 9110 2549
Wire Wire Line
	9009 2549 9010 2549
Connection ~ 9010 2549
$Comp
L MCU_ST_STM32F1:STM32F103C8Tx U2
U 1 1
P 9210 4049
F 0 "U2" H 9160 2460 50  0000 C CNN
F 1 "STM32F103C8Tx" H 9160 2369 50  0000 C CNN
F 2 "Package_QFP:LQFP-48_7x7mm_P0.5mm" H 8610 2649 50  0001 R CNN
F 3 "http://www.st.com/st-web-ui/static/active/en/resource/technical/document/datasheet/CD00161566.pdf" H 9210 4049 50  0001 C CNN
	1    9210 4049
	1    0    0    -1  
$EndComp
NoConn ~ 8510 3549
Wire Wire Line
	6050 1250 6400 1250
Connection ~ 6050 1250
Wire Wire Line
	6400 1350 6400 1250
Connection ~ 6400 1250
Text GLabel 8510 4649 0    50   Input ~ 0
Bind
NoConn ~ 8510 3649
NoConn ~ 8510 3449
NoConn ~ 8510 4449
Text GLabel 1101 1156 2    50   Input ~ 0
Rx_Ctrl
Wire Wire Line
	4650 1250 5300 1250
NoConn ~ 9810 4549
$EndSCHEMATC
